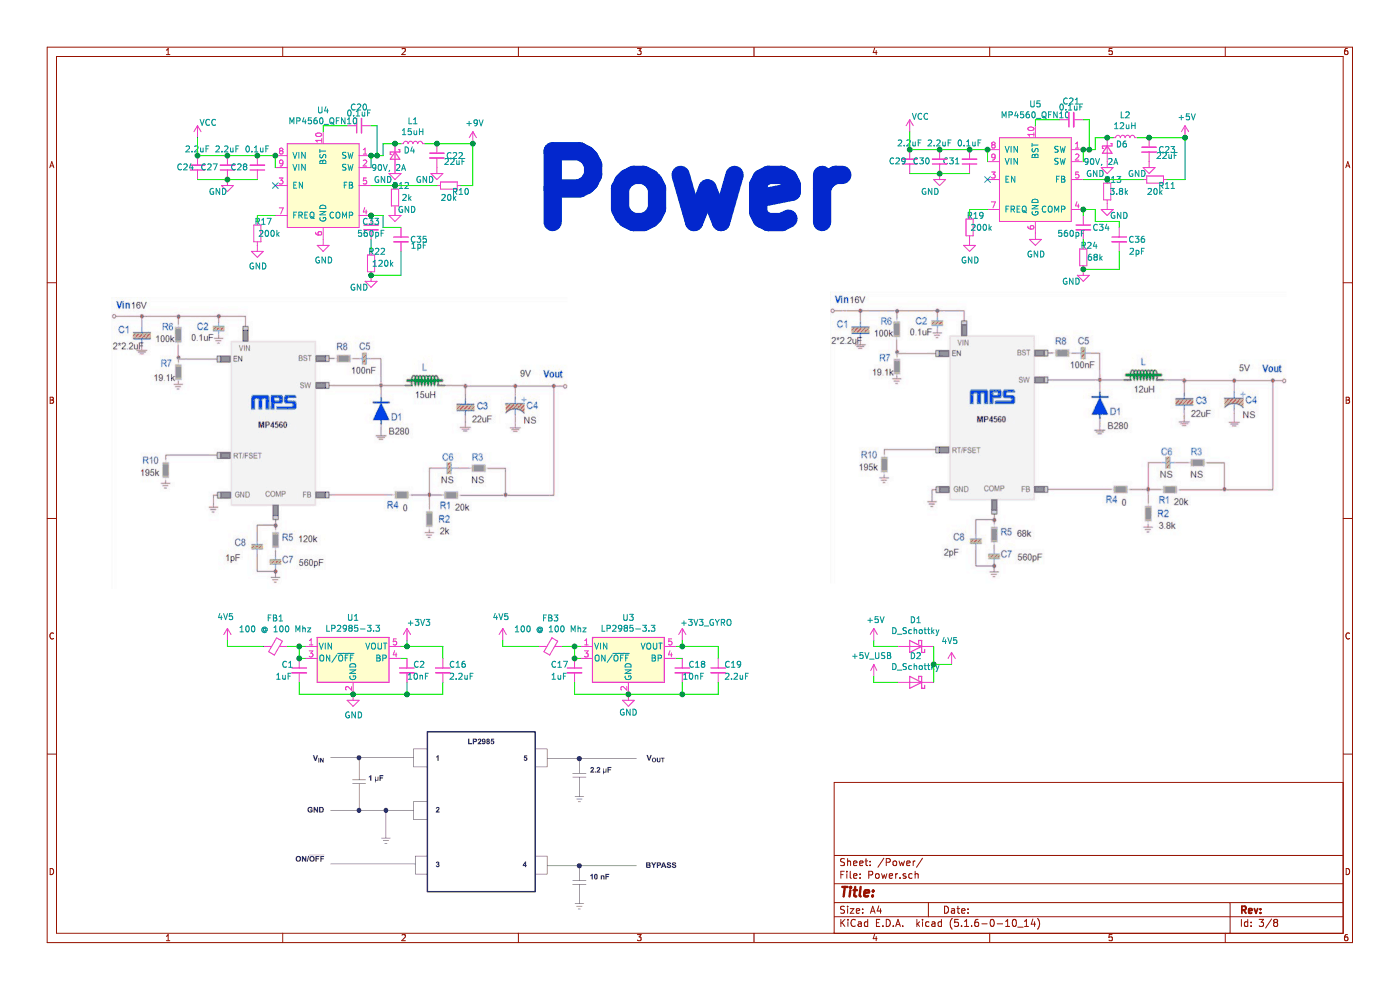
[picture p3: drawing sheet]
EESchema Schematic File Version 4
EELAYER 30 0
EELAYER END
$Descr A4 11693 8268
encoding utf-8
Sheet 3 8
Title ""
Date ""
Rev ""
Comp ""
Comment1 ""
Comment2 ""
Comment3 ""
Comment4 ""
$EndDescr
$Comp
L power:VCC #PWR?
U 1 1
P 1650 1150
AR Path="/609679B1" Ref="#PWR?"  Part="1" 
AR Path="/6094AC2B/609679B1" Ref="#PWR0101"  Part="1" 
F 0 "#PWR0101" H 1650 1000 50  0001 C CNN
F 1 "VCC" H 1665 1277 50  0000 L CNN
F 2 "" H 1650 1150 50  0001 C CNN
F 3 "" H 1650 1150 50  0001 C CNN
	1    1650 1150
	1    0    0    -1  
$EndComp
$Comp
L Device:C_Small C?
U 1 1
P 1650 1400
AR Path="/609679B7" Ref="C?"  Part="1" 
AR Path="/6094AC2B/609679B7" Ref="C24"  Part="1" 
F 0 "C24" H 1750 1400 50  0000 C CNN
F 1 "2.2uF" H 1650 1250 50  0000 C CNN
F 2 "Capacitor_SMD:C_0603_1608Metric" H 1650 1400 50  0001 C CNN
F 3 "~" H 1650 1400 50  0001 C CNN
	1    1650 1400
	-1   0    0    1   
$EndComp
$Comp
L Device:C_Small C?
U 1 1
P 3000 1050
AR Path="/609679BD" Ref="C?"  Part="1" 
AR Path="/6094AC2B/609679BD" Ref="C20"  Part="1" 
F 0 "C20" V 3150 1050 50  0000 C CNN
F 1 "0.1uF" V 3100 1050 50  0000 C CNN
F 2 "Capacitor_SMD:C_0402_1005Metric" H 3000 1050 50  0001 C CNN
F 3 "~" H 3000 1050 50  0001 C CNN
	1    3000 1050
	0    -1   -1   0   
$EndComp
$Comp
L power:GND #PWR?
U 1 1
P 1900 1500
AR Path="/609679C3" Ref="#PWR?"  Part="1" 
AR Path="/6094AC2B/609679C3" Ref="#PWR0102"  Part="1" 
F 0 "#PWR0102" H 1900 1250 50  0001 C CNN
F 1 "GND" H 1900 1400 50  0000 R CNN
F 2 "" H 1900 1500 50  0001 C CNN
F 3 "" H 1900 1500 50  0001 C CNN
	1    1900 1500
	1    0    0    -1  
$EndComp
$Comp
L Device:R_Small R?
U 1 1
P 2150 1950
AR Path="/609679C9" Ref="R?"  Part="1" 
AR Path="/6094AC2B/609679C9" Ref="R17"  Part="1" 
F 0 "R17" H 2200 2050 50  0000 C CNN
F 1 "200k" H 2250 1950 50  0000 C CNN
F 2 "Resistor_SMD:R_0402_1005Metric" H 2150 1950 50  0001 C CNN
F 3 "~" H 2150 1950 50  0001 C CNN
	1    2150 1950
	1    0    0    -1  
$EndComp
Wire Wire Line
	2150 1850 2150 1800
Wire Wire Line
	2150 1800 2300 1800
$Comp
L power:GND #PWR?
U 1 1
P 2150 2050
AR Path="/609679D1" Ref="#PWR?"  Part="1" 
AR Path="/6094AC2B/609679D1" Ref="#PWR0103"  Part="1" 
F 0 "#PWR0103" H 2150 1800 50  0001 C CNN
F 1 "GND" H 2155 1877 50  0000 C CNN
F 2 "" H 2150 2050 50  0001 C CNN
F 3 "" H 2150 2050 50  0001 C CNN
	1    2150 2050
	1    0    0    -1  
$EndComp
$Comp
L power:GND #PWR?
U 1 1
P 2700 2000
AR Path="/609679D7" Ref="#PWR?"  Part="1" 
AR Path="/6094AC2B/609679D7" Ref="#PWR0104"  Part="1" 
F 0 "#PWR0104" H 2700 1750 50  0001 C CNN
F 1 "GND" H 2705 1827 50  0000 C CNN
F 2 "" H 2700 2000 50  0001 C CNN
F 3 "" H 2700 2000 50  0001 C CNN
	1    2700 2000
	1    0    0    -1  
$EndComp
Wire Wire Line
	2700 1100 2700 1050
Wire Wire Line
	2700 1050 2900 1050
Wire Wire Line
	3100 1050 3150 1050
Wire Wire Line
	3150 1300 3100 1300
$Comp
L Device:L_Small L?
U 1 1
P 3450 1200
AR Path="/609679E1" Ref="L?"  Part="1" 
AR Path="/6094AC2B/609679E1" Ref="L1"  Part="1" 
F 0 "L1" V 3635 1200 50  0000 C CNN
F 1 "15uH" V 3544 1200 50  0000 C CNN
F 2 "Inductor_SMD:L_XGL4030" H 3450 1200 50  0001 C CNN
F 3 "~" H 3450 1200 50  0001 C CNN
	1    3450 1200
	0    -1   -1   0   
$EndComp
$Comp
L Device:D_Schottky_Small D?
U 1 1
P 3300 1300
AR Path="/609679E7" Ref="D?"  Part="1" 
AR Path="/6094AC2B/609679E7" Ref="D4"  Part="1" 
F 0 "D4" V 3254 1370 50  0000 L CNN
F 1 "90V, 2A" V 3400 1100 50  0000 L CNN
F 2 "Diode_SMD:D_SOD-123F" V 3300 1300 50  0001 C CNN
F 3 "~" V 3300 1300 50  0001 C CNN
	1    3300 1300
	0    1    1    0   
$EndComp
Wire Wire Line
	3300 1200 3350 1200
$Comp
L power:GND #PWR?
U 1 1
P 3300 1400
AR Path="/609679EE" Ref="#PWR?"  Part="1" 
AR Path="/6094AC2B/609679EE" Ref="#PWR0105"  Part="1" 
F 0 "#PWR0105" H 3300 1150 50  0001 C CNN
F 1 "GND" H 3200 1300 50  0000 C CNN
F 2 "" H 3300 1400 50  0001 C CNN
F 3 "" H 3300 1400 50  0001 C CNN
	1    3300 1400
	1    0    0    -1  
$EndComp
$Comp
L Device:C_Small C?
U 1 1
P 3650 1300
AR Path="/609679F4" Ref="C?"  Part="1" 
AR Path="/6094AC2B/609679F4" Ref="C22"  Part="1" 
F 0 "C22" H 3800 1300 50  0000 C CNN
F 1 "22uF" H 3800 1250 50  0000 C CNN
F 2 "Capacitor_SMD:C_0603_1608Metric" H 3650 1300 50  0001 C CNN
F 3 "~" H 3650 1300 50  0001 C CNN
	1    3650 1300
	1    0    0    -1  
$EndComp
Wire Wire Line
	3550 1200 3650 1200
$Comp
L power:GND #PWR?
U 1 1
P 3650 1400
AR Path="/609679FB" Ref="#PWR?"  Part="1" 
AR Path="/6094AC2B/609679FB" Ref="#PWR0106"  Part="1" 
F 0 "#PWR0106" H 3650 1150 50  0001 C CNN
F 1 "GND" H 3550 1300 50  0000 C CNN
F 2 "" H 3650 1400 50  0001 C CNN
F 3 "" H 3650 1400 50  0001 C CNN
	1    3650 1400
	1    0    0    -1  
$EndComp
Wire Wire Line
	3650 1200 3950 1200
Connection ~ 3650 1200
Wire Wire Line
	3150 1050 3150 1300
Wire Wire Line
	3150 1300 3200 1300
Wire Wire Line
	3200 1300 3200 1200
Wire Wire Line
	3200 1200 3300 1200
Connection ~ 3150 1300
Connection ~ 3300 1200
Wire Wire Line
	3950 1200 3950 1550
Wire Wire Line
	3950 1550 3850 1550
$Comp
L Device:R_Small R?
U 1 1
P 3300 1650
AR Path="/60967A0B" Ref="R?"  Part="1" 
AR Path="/6094AC2B/60967A0B" Ref="R12"  Part="1" 
F 0 "R12" H 3350 1750 50  0000 C CNN
F 1 "2k" H 3400 1650 50  0000 C CNN
F 2 "Resistor_SMD:R_0402_1005Metric" H 3300 1650 50  0001 C CNN
F 3 "~" H 3300 1650 50  0001 C CNN
	1    3300 1650
	1    0    0    -1  
$EndComp
Connection ~ 3300 1550
Wire Wire Line
	3300 1550 3100 1550
$Comp
L power:GND #PWR?
U 1 1
P 3300 1750
AR Path="/60967A13" Ref="#PWR?"  Part="1" 
AR Path="/6094AC2B/60967A13" Ref="#PWR0107"  Part="1" 
F 0 "#PWR0107" H 3300 1500 50  0001 C CNN
F 1 "GND" H 3400 1750 50  0000 C CNN
F 2 "" H 3300 1750 50  0001 C CNN
F 3 "" H 3300 1750 50  0001 C CNN
	1    3300 1750
	1    0    0    -1  
$EndComp
$Comp
L Device:C_Small C?
U 1 1
P 3100 1900
AR Path="/60967A19" Ref="C?"  Part="1" 
AR Path="/6094AC2B/60967A19" Ref="C33"  Part="1" 
F 0 "C33" H 3100 1950 50  0000 C CNN
F 1 "560pF" H 3100 1850 50  0000 C CNN
F 2 "Capacitor_SMD:C_0402_1005Metric" H 3100 1900 50  0001 C CNN
F 3 "~" H 3100 1900 50  0001 C CNN
	1    3100 1900
	1    0    0    -1  
$EndComp
$Comp
L Device:C_Small C?
U 1 1
P 3350 2000
AR Path="/60967A1F" Ref="C?"  Part="1" 
AR Path="/6094AC2B/60967A1F" Ref="C35"  Part="1" 
F 0 "C35" H 3500 2000 50  0000 C CNN
F 1 "1pF" H 3500 1950 50  0000 C CNN
F 2 "Capacitor_SMD:C_0402_1005Metric" H 3350 2000 50  0001 C CNN
F 3 "~" H 3350 2000 50  0001 C CNN
	1    3350 2000
	1    0    0    -1  
$EndComp
$Comp
L Device:R_Small R?
U 1 1
P 3100 2200
AR Path="/60967A25" Ref="R?"  Part="1" 
AR Path="/6094AC2B/60967A25" Ref="R22"  Part="1" 
F 0 "R22" H 3150 2300 50  0000 C CNN
F 1 "120k" H 3200 2200 50  0000 C CNN
F 2 "Resistor_SMD:R_0402_1005Metric" H 3100 2200 50  0001 C CNN
F 3 "~" H 3100 2200 50  0001 C CNN
	1    3100 2200
	1    0    0    -1  
$EndComp
Wire Wire Line
	3100 2100 3100 2000
$Comp
L power:GND #PWR?
U 1 1
P 3100 2300
AR Path="/60967A2C" Ref="#PWR?"  Part="1" 
AR Path="/6094AC2B/60967A2C" Ref="#PWR0108"  Part="1" 
F 0 "#PWR0108" H 3100 2050 50  0001 C CNN
F 1 "GND" H 3000 2200 50  0000 C CNN
F 2 "" H 3100 2300 50  0001 C CNN
F 3 "" H 3100 2300 50  0001 C CNN
	1    3100 2300
	1    0    0    -1  
$EndComp
Wire Wire Line
	3100 2300 3350 2300
Wire Wire Line
	3350 2300 3350 2100
Connection ~ 3100 2300
Wire Wire Line
	3100 1800 3200 1800
Wire Wire Line
	3200 1800 3200 1900
Wire Wire Line
	3200 1900 3350 1900
$Comp
L Device:R_Small R?
U 1 1
P 3750 1550
AR Path="/60967A3A" Ref="R?"  Part="1" 
AR Path="/6094AC2B/60967A3A" Ref="R10"  Part="1" 
F 0 "R10" V 3800 1650 50  0000 C CNN
F 1 "20k" V 3850 1550 50  0000 C CNN
F 2 "Resistor_SMD:R_0402_1005Metric" H 3750 1550 50  0001 C CNN
F 3 "~" H 3750 1550 50  0001 C CNN
	1    3750 1550
	0    1    1    0   
$EndComp
Wire Wire Line
	3650 1550 3300 1550
Wire Wire Line
	1650 1300 1650 1150
$Comp
L Device:C_Small C?
U 1 1
P 1900 1400
AR Path="/60967A42" Ref="C?"  Part="1" 
AR Path="/6094AC2B/60967A42" Ref="C27"  Part="1" 
F 0 "C27" H 2050 1400 50  0000 C CNN
F 1 "2.2uF" H 1900 1250 50  0000 C CNN
F 2 "Capacitor_SMD:C_0603_1608Metric" H 1900 1400 50  0001 C CNN
F 3 "~" H 1900 1400 50  0001 C CNN
	1    1900 1400
	-1   0    0    1   
$EndComp
$Comp
L Device:C_Small C?
U 1 1
P 2150 1400
AR Path="/60967A48" Ref="C?"  Part="1" 
AR Path="/6094AC2B/60967A48" Ref="C28"  Part="1" 
F 0 "C28" H 2300 1400 50  0000 C CNN
F 1 "0.1uF" H 2150 1250 50  0000 C CNN
F 2 "Capacitor_SMD:C_0402_1005Metric" H 2150 1400 50  0001 C CNN
F 3 "~" H 2150 1400 50  0001 C CNN
	1    2150 1400
	-1   0    0    1   
$EndComp
Wire Wire Line
	1650 1500 1900 1500
Connection ~ 1900 1500
Wire Wire Line
	1900 1500 2150 1500
$Comp
L power:+9V #PWR?
U 1 1
P 3950 1200
AR Path="/60967A51" Ref="#PWR?"  Part="1" 
AR Path="/6094AC2B/60967A51" Ref="#PWR0109"  Part="1" 
F 0 "#PWR0109" H 3950 1050 50  0001 C CNN
F 1 "+9V" H 3965 1373 50  0000 C CNN
F 2 "" H 3950 1200 50  0001 C CNN
F 3 "" H 3950 1200 50  0001 C CNN
	1    3950 1200
	1    0    0    -1  
$EndComp
Connection ~ 3950 1200
Connection ~ 1650 1300
Connection ~ 1900 1300
Wire Wire Line
	1650 1300 1900 1300
Wire Wire Line
	1900 1300 2150 1300
Wire Wire Line
	9050 2000 9050 2050
Wire Wire Line
	7850 1250 8100 1250
Connection ~ 7850 1250
Wire Wire Line
	7600 1250 7850 1250
Connection ~ 7600 1250
Wire Wire Line
	7850 1450 8100 1450
Connection ~ 7850 1450
Wire Wire Line
	7600 1450 7850 1450
Wire Wire Line
	7600 1250 7600 1100
$Comp
L Device:C_Small C?
U 1 1
P 8100 1350
AR Path="/60967A9B" Ref="C?"  Part="1" 
AR Path="/6094AC2B/60967A9B" Ref="C31"  Part="1" 
F 0 "C31" H 8250 1350 50  0000 C CNN
F 1 "0.1uF" H 8100 1200 50  0000 C CNN
F 2 "Capacitor_SMD:C_0402_1005Metric" H 8100 1350 50  0001 C CNN
F 3 "~" H 8100 1350 50  0001 C CNN
	1    8100 1350
	-1   0    0    1   
$EndComp
$Comp
L Device:C_Small C?
U 1 1
P 7850 1350
AR Path="/60967AA1" Ref="C?"  Part="1" 
AR Path="/6094AC2B/60967AA1" Ref="C30"  Part="1" 
F 0 "C30" H 8000 1350 50  0000 C CNN
F 1 "2.2uF" H 7850 1200 50  0000 C CNN
F 2 "Capacitor_SMD:C_0603_1608Metric" H 7850 1350 50  0001 C CNN
F 3 "~" H 7850 1350 50  0001 C CNN
	1    7850 1350
	-1   0    0    1   
$EndComp
Connection ~ 9050 2250
Wire Wire Line
	9350 2250 9050 2250
Wire Wire Line
	9350 2100 9350 2250
Wire Wire Line
	9350 1850 9350 1900
Wire Wire Line
	9150 1850 9350 1850
Wire Wire Line
	9150 1750 9150 1850
Wire Wire Line
	9050 1750 9150 1750
$Comp
L Device:C_Small C?
U 1 1
P 9350 2000
AR Path="/60967AAE" Ref="C?"  Part="1" 
AR Path="/6094AC2B/60967AAE" Ref="C36"  Part="1" 
F 0 "C36" H 9500 2000 50  0000 C CNN
F 1 "2pF" H 9500 1900 50  0000 C CNN
F 2 "Capacitor_SMD:C_0402_1005Metric" H 9350 2000 50  0001 C CNN
F 3 "~" H 9350 2000 50  0001 C CNN
	1    9350 2000
	1    0    0    -1  
$EndComp
Wire Wire Line
	9050 1800 9050 1750
Connection ~ 9900 1150
$Comp
L power:+5V #PWR?
U 1 1
P 9900 1150
AR Path="/60967AB6" Ref="#PWR?"  Part="1" 
AR Path="/6094AC2B/60967AB6" Ref="#PWR0112"  Part="1" 
F 0 "#PWR0112" H 9900 1000 50  0001 C CNN
F 1 "+5V" H 9915 1323 50  0000 C CNN
F 2 "" H 9900 1150 50  0001 C CNN
F 3 "" H 9900 1150 50  0001 C CNN
	1    9900 1150
	1    0    0    -1  
$EndComp
Wire Wire Line
	9750 1500 9900 1500
Connection ~ 9250 1500
Wire Wire Line
	9550 1500 9250 1500
Wire Wire Line
	9250 1500 9050 1500
$Comp
L Device:R_Small R?
U 1 1
P 9650 1500
AR Path="/60967AC0" Ref="R?"  Part="1" 
AR Path="/6094AC2B/60967AC0" Ref="R11"  Part="1" 
F 0 "R11" V 9700 1600 50  0000 C CNN
F 1 "20k" V 9750 1500 50  0000 C CNN
F 2 "Resistor_SMD:R_0402_1005Metric" H 9650 1500 50  0001 C CNN
F 3 "~" H 9650 1500 50  0001 C CNN
	1    9650 1500
	0    1    1    0   
$EndComp
$Comp
L power:GND #PWR?
U 1 1
P 9050 2250
AR Path="/60967AC6" Ref="#PWR?"  Part="1" 
AR Path="/6094AC2B/60967AC6" Ref="#PWR0113"  Part="1" 
F 0 "#PWR0113" H 9050 2000 50  0001 C CNN
F 1 "GND" H 8950 2150 50  0000 C CNN
F 2 "" H 9050 2250 50  0001 C CNN
F 3 "" H 9050 2250 50  0001 C CNN
	1    9050 2250
	1    0    0    -1  
$EndComp
$Comp
L Device:R_Small R?
U 1 1
P 9050 2150
AR Path="/60967ACC" Ref="R?"  Part="1" 
AR Path="/6094AC2B/60967ACC" Ref="R24"  Part="1" 
F 0 "R24" H 9100 2250 50  0000 C CNN
F 1 "68k" H 9150 2150 50  0000 C CNN
F 2 "Resistor_SMD:R_0402_1005Metric" H 9050 2150 50  0001 C CNN
F 3 "~" H 9050 2150 50  0001 C CNN
	1    9050 2150
	1    0    0    -1  
$EndComp
$Comp
L Device:C_Small C?
U 1 1
P 9050 1900
AR Path="/60967AD2" Ref="C?"  Part="1" 
AR Path="/6094AC2B/60967AD2" Ref="C34"  Part="1" 
F 0 "C34" H 9200 1900 50  0000 C CNN
F 1 "560pF" H 8950 1850 50  0000 C CNN
F 2 "Capacitor_SMD:C_0402_1005Metric" H 9050 1900 50  0001 C CNN
F 3 "~" H 9050 1900 50  0001 C CNN
	1    9050 1900
	1    0    0    -1  
$EndComp
$Comp
L power:GND #PWR?
U 1 1
P 9250 1700
AR Path="/60967AD8" Ref="#PWR?"  Part="1" 
AR Path="/6094AC2B/60967AD8" Ref="#PWR0114"  Part="1" 
F 0 "#PWR0114" H 9250 1450 50  0001 C CNN
F 1 "GND" H 9350 1600 50  0000 C CNN
F 2 "" H 9250 1700 50  0001 C CNN
F 3 "" H 9250 1700 50  0001 C CNN
	1    9250 1700
	1    0    0    -1  
$EndComp
$Comp
L Device:R_Small R?
U 1 1
P 9250 1600
AR Path="/60967ADE" Ref="R?"  Part="1" 
AR Path="/6094AC2B/60967ADE" Ref="R13"  Part="1" 
F 0 "R13" H 9300 1700 50  0000 C CNN
F 1 "3.8k" H 9350 1600 50  0000 C CNN
F 2 "Resistor_SMD:R_0402_1005Metric" H 9250 1600 50  0001 C CNN
F 3 "~" H 9250 1600 50  0001 C CNN
	1    9250 1600
	1    0    0    -1  
$EndComp
Wire Wire Line
	9900 1150 9900 1500
Connection ~ 9250 1150
Wire Wire Line
	9150 1150 9250 1150
Wire Wire Line
	9250 1150 9300 1150
Connection ~ 9100 1250
Wire Wire Line
	9100 1250 9150 1250
Wire Wire Line
	9100 1250 9050 1250
Wire Wire Line
	9150 1250 9150 1150
Wire Wire Line
	9100 1000 9100 1250
Connection ~ 9600 1150
Wire Wire Line
	9600 1150 9900 1150
Wire Wire Line
	9500 1150 9600 1150
$Comp
L power:GND #PWR?
U 1 1
P 9600 1350
AR Path="/60967AF0" Ref="#PWR?"  Part="1" 
AR Path="/6094AC2B/60967AF0" Ref="#PWR0115"  Part="1" 
F 0 "#PWR0115" H 9600 1100 50  0001 C CNN
F 1 "GND" H 9500 1250 50  0000 C CNN
F 2 "" H 9600 1350 50  0001 C CNN
F 3 "" H 9600 1350 50  0001 C CNN
	1    9600 1350
	1    0    0    -1  
$EndComp
$Comp
L Device:C_Small C?
U 1 1
P 9600 1250
AR Path="/60967AF6" Ref="C?"  Part="1" 
AR Path="/6094AC2B/60967AF6" Ref="C23"  Part="1" 
F 0 "C23" H 9750 1250 50  0000 C CNN
F 1 "22uF" H 9750 1200 50  0000 C CNN
F 2 "Capacitor_SMD:C_0603_1608Metric" H 9600 1250 50  0001 C CNN
F 3 "~" H 9600 1250 50  0001 C CNN
	1    9600 1250
	1    0    0    -1  
$EndComp
$Comp
L power:GND #PWR?
U 1 1
P 9250 1350
AR Path="/60967AFC" Ref="#PWR?"  Part="1" 
AR Path="/6094AC2B/60967AFC" Ref="#PWR0116"  Part="1" 
F 0 "#PWR0116" H 9250 1100 50  0001 C CNN
F 1 "GND" H 9150 1250 50  0000 C CNN
F 2 "" H 9250 1350 50  0001 C CNN
F 3 "" H 9250 1350 50  0001 C CNN
	1    9250 1350
	1    0    0    -1  
$EndComp
$Comp
L Device:D_Schottky_Small D?
U 1 1
P 9250 1250
AR Path="/60967B02" Ref="D?"  Part="1" 
AR Path="/6094AC2B/60967B02" Ref="D6"  Part="1" 
F 0 "D6" V 9204 1320 50  0000 L CNN
F 1 "90V, 2A" V 9350 1050 50  0000 L CNN
F 2 "Diode_SMD:D_SOD-123F" V 9250 1250 50  0001 C CNN
F 3 "~" V 9250 1250 50  0001 C CNN
	1    9250 1250
	0    1    1    0   
$EndComp
$Comp
L Device:L_Small L?
U 1 1
P 9400 1150
AR Path="/60967B08" Ref="L?"  Part="1" 
AR Path="/6094AC2B/60967B08" Ref="L2"  Part="1" 
F 0 "L2" V 9585 1150 50  0000 C CNN
F 1 "12uH" V 9494 1150 50  0000 C CNN
F 2 "Inductor_SMD:L_XGL4030" H 9400 1150 50  0001 C CNN
F 3 "~" H 9400 1150 50  0001 C CNN
	1    9400 1150
	0    -1   -1   0   
$EndComp
Wire Wire Line
	9050 1000 9100 1000
Wire Wire Line
	8650 1000 8850 1000
Wire Wire Line
	8650 1050 8650 1000
$Comp
L power:GND #PWR?
U 1 1
P 8650 1950
AR Path="/60967B11" Ref="#PWR?"  Part="1" 
AR Path="/6094AC2B/60967B11" Ref="#PWR0117"  Part="1" 
F 0 "#PWR0117" H 8650 1700 50  0001 C CNN
F 1 "GND" H 8655 1777 50  0000 C CNN
F 2 "" H 8650 1950 50  0001 C CNN
F 3 "" H 8650 1950 50  0001 C CNN
	1    8650 1950
	1    0    0    -1  
$EndComp
$Comp
L power:GND #PWR?
U 1 1
P 8100 2000
AR Path="/60967B17" Ref="#PWR?"  Part="1" 
AR Path="/6094AC2B/60967B17" Ref="#PWR0118"  Part="1" 
F 0 "#PWR0118" H 8100 1750 50  0001 C CNN
F 1 "GND" H 8105 1827 50  0000 C CNN
F 2 "" H 8100 2000 50  0001 C CNN
F 3 "" H 8100 2000 50  0001 C CNN
	1    8100 2000
	1    0    0    -1  
$EndComp
Wire Wire Line
	8100 1750 8250 1750
Wire Wire Line
	8100 1800 8100 1750
$Comp
L Device:R_Small R?
U 1 1
P 8100 1900
AR Path="/60967B1F" Ref="R?"  Part="1" 
AR Path="/6094AC2B/60967B1F" Ref="R19"  Part="1" 
F 0 "R19" H 8150 2000 50  0000 C CNN
F 1 "200k" H 8200 1900 50  0000 C CNN
F 2 "Resistor_SMD:R_0402_1005Metric" H 8100 1900 50  0001 C CNN
F 3 "~" H 8100 1900 50  0001 C CNN
	1    8100 1900
	1    0    0    -1  
$EndComp
$Comp
L power:GND #PWR?
U 1 1
P 7850 1450
AR Path="/60967B25" Ref="#PWR?"  Part="1" 
AR Path="/6094AC2B/60967B25" Ref="#PWR0119"  Part="1" 
F 0 "#PWR0119" H 7850 1200 50  0001 C CNN
F 1 "GND" H 7850 1300 50  0000 R CNN
F 2 "" H 7850 1450 50  0001 C CNN
F 3 "" H 7850 1450 50  0001 C CNN
	1    7850 1450
	1    0    0    -1  
$EndComp
$Comp
L Device:C_Small C?
U 1 1
P 8950 1000
AR Path="/60967B2B" Ref="C?"  Part="1" 
AR Path="/6094AC2B/60967B2B" Ref="C21"  Part="1" 
F 0 "C21" V 9100 1000 50  0000 C CNN
F 1 "0.1uF" V 9050 1000 50  0000 C CNN
F 2 "Capacitor_SMD:C_0402_1005Metric" H 8950 1000 50  0001 C CNN
F 3 "~" H 8950 1000 50  0001 C CNN
	1    8950 1000
	0    -1   -1   0   
$EndComp
$Comp
L Device:C_Small C?
U 1 1
P 7600 1350
AR Path="/60967B31" Ref="C?"  Part="1" 
AR Path="/6094AC2B/60967B31" Ref="C29"  Part="1" 
F 0 "C29" H 7700 1350 50  0000 C CNN
F 1 "2.2uF" H 7600 1200 50  0000 C CNN
F 2 "Capacitor_SMD:C_0603_1608Metric" H 7600 1350 50  0001 C CNN
F 3 "~" H 7600 1350 50  0001 C CNN
	1    7600 1350
	-1   0    0    1   
$EndComp
$Comp
L power:VCC #PWR?
U 1 1
P 7600 1100
AR Path="/60967B37" Ref="#PWR?"  Part="1" 
AR Path="/6094AC2B/60967B37" Ref="#PWR0120"  Part="1" 
F 0 "#PWR0120" H 7600 950 50  0001 C CNN
F 1 "VCC" H 7615 1227 50  0000 L CNN
F 2 "" H 7600 1100 50  0001 C CNN
F 3 "" H 7600 1100 50  0001 C CNN
	1    7600 1100
	1    0    0    -1  
$EndComp
$Comp
L Regulator_Linear:LP2985-3.3 U?
U 1 1
P 2950 5500
AR Path="/6097D1E9" Ref="U?"  Part="1" 
AR Path="/6094AC2B/6097D1E9" Ref="U1"  Part="1" 
F 0 "U1" H 2950 5842 50  0000 C CNN
F 1 "LP2985-3.3" H 2950 5751 50  0000 C CNN
F 2 "Package_TO_SOT_SMD:SOT-23-5" H 2950 5825 50  0001 C CNN
F 3 "http://www.ti.com/lit/ds/symlink/lp2985.pdf" H 2950 5500 50  0001 C CNN
	1    2950 5500
	1    0    0    -1  
$EndComp
Wire Wire Line
	2500 5400 2550 5400
Wire Wire Line
	2550 5500 2500 5500
Wire Wire Line
	2500 5500 2500 5400
Connection ~ 2500 5400
$Comp
L power:GND #PWR?
U 1 1
P 2950 5800
AR Path="/6097D1F3" Ref="#PWR?"  Part="1" 
AR Path="/6094AC2B/6097D1F3" Ref="#PWR0121"  Part="1" 
F 0 "#PWR0121" H 2950 5550 50  0001 C CNN
F 1 "GND" H 2955 5627 50  0000 C CNN
F 2 "" H 2950 5800 50  0001 C CNN
F 3 "" H 2950 5800 50  0001 C CNN
	1    2950 5800
	1    0    0    -1  
$EndComp
$Comp
L Device:C_Small C?
U 1 1
P 2500 5600
AR Path="/6097D1F9" Ref="C?"  Part="1" 
AR Path="/6094AC2B/6097D1F9" Ref="C1"  Part="1" 
F 0 "C1" H 2350 5650 50  0000 L CNN
F 1 "1uF" H 2300 5550 50  0000 L CNN
F 2 "Capacitor_SMD:C_0402_1005Metric" H 2500 5600 50  0001 C CNN
F 3 "~" H 2500 5600 50  0001 C CNN
	1    2500 5600
	1    0    0    -1  
$EndComp
Connection ~ 2500 5500
Wire Wire Line
	2500 5700 2500 5800
Wire Wire Line
	2500 5800 2950 5800
Connection ~ 2950 5800
$Comp
L Device:C_Small C?
U 1 1
P 3400 5600
AR Path="/6097D203" Ref="C?"  Part="1" 
AR Path="/6094AC2B/6097D203" Ref="C2"  Part="1" 
F 0 "C2" H 3450 5650 50  0000 L CNN
F 1 "10nF" H 3400 5550 50  0000 L CNN
F 2 "Capacitor_SMD:C_0402_1005Metric" H 3400 5600 50  0001 C CNN
F 3 "~" H 3400 5600 50  0001 C CNN
	1    3400 5600
	1    0    0    -1  
$EndComp
Wire Wire Line
	2950 5800 3400 5800
Wire Wire Line
	3400 5800 3400 5700
Wire Wire Line
	3350 5500 3400 5500
$Comp
L power:+3V3 #PWR?
U 1 1
P 3400 5350
AR Path="/6097D20C" Ref="#PWR?"  Part="1" 
AR Path="/6094AC2B/6097D20C" Ref="#PWR0123"  Part="1" 
F 0 "#PWR0123" H 3400 5200 50  0001 C CNN
F 1 "+3V3" H 3500 5500 50  0000 C CNN
F 2 "" H 3400 5350 50  0001 C CNN
F 3 "" H 3400 5350 50  0001 C CNN
	1    3400 5350
	1    0    0    -1  
$EndComp
Wire Wire Line
	3350 5400 3400 5400
Wire Wire Line
	3400 5400 3400 5350
$Comp
L Device:C_Small C?
U 1 1
P 3700 5600
AR Path="/6097D214" Ref="C?"  Part="1" 
AR Path="/6094AC2B/6097D214" Ref="C16"  Part="1" 
F 0 "C16" H 3750 5650 50  0000 L CNN
F 1 "2.2uF" H 3750 5550 50  0000 L CNN
F 2 "Capacitor_SMD:C_0402_1005Metric" H 3700 5600 50  0001 C CNN
F 3 "~" H 3700 5600 50  0001 C CNN
	1    3700 5600
	1    0    0    -1  
$EndComp
Wire Wire Line
	3400 5400 3700 5400
Wire Wire Line
	3700 5400 3700 5500
Connection ~ 3400 5400
Wire Wire Line
	3700 5700 3700 5800
Wire Wire Line
	3700 5800 3400 5800
Connection ~ 3400 5800
$Comp
L Device:Ferrite_Bead_Small FB?
U 1 1
P 2300 5400
AR Path="/6097D220" Ref="FB?"  Part="1" 
AR Path="/6094AC2B/6097D220" Ref="FB1"  Part="1" 
F 0 "FB1" V 2063 5400 50  0000 C CNN
F 1 "100 @ 100 Mhz" V 2154 5400 50  0000 C CNN
F 2 "Inductor_SMD:L_0603_1608Metric" V 2230 5400 50  0001 C CNN
F 3 "~" H 2300 5400 50  0001 C CNN
	1    2300 5400
	0    1    1    0   
$EndComp
Wire Wire Line
	2400 5400 2500 5400
Wire Wire Line
	1900 5350 1900 5400
Wire Wire Line
	1900 5400 2200 5400
$Comp
L Device:D_Schottky D?
U 1 1
P 7650 5400
AR Path="/6097D229" Ref="D?"  Part="1" 
AR Path="/6094AC2B/6097D229" Ref="D1"  Part="1" 
F 0 "D1" H 7650 5183 50  0000 C CNN
F 1 "D_Schottky" H 7650 5274 50  0000 C CNN
F 2 "Footprints:SBR3U30P1-7" H 7650 5400 50  0001 C CNN
F 3 "~" H 7650 5400 50  0001 C CNN
	1    7650 5400
	-1   0    0    1   
$EndComp
$Comp
L power:+5V_USB #PWR?
U 1 1
P 7300 5650
AR Path="/6097D22F" Ref="#PWR?"  Part="1" 
AR Path="/6094AC2B/6097D22F" Ref="#PWR0124"  Part="1" 
F 0 "#PWR0124" H 7300 5550 50  0001 C CNN
F 1 "+5V_USB" H 7282 5823 50  0000 C CNN
F 2 "" H 7300 5650 50  0001 C CNN
F 3 "" H 7300 5650 50  0001 C CNN
	1    7300 5650
	1    0    0    -1  
$EndComp
Wire Wire Line
	7300 5350 7300 5400
Wire Wire Line
	7300 5400 7500 5400
$Comp
L power:4V5 #PWR?
U 1 1
P 7950 5600
AR Path="/6097D237" Ref="#PWR?"  Part="1" 
AR Path="/6094AC2B/6097D237" Ref="#PWR0125"  Part="1" 
F 0 "#PWR0125" H 8125 5675 50  0001 C CNN
F 1 "4V5" H 7935 5848 50  0000 C CNN
F 2 "" H 7950 5600 50  0001 C CNN
F 3 "" H 7950 5600 50  0001 C CNN
	1    7950 5600
	1    0    0    -1  
$EndComp
$Comp
L Device:D_Schottky D?
U 1 1
P 7650 5700
AR Path="/6097D23D" Ref="D?"  Part="1" 
AR Path="/6094AC2B/6097D23D" Ref="D2"  Part="1" 
F 0 "D2" H 7650 5483 50  0000 C CNN
F 1 "D_Schottky" H 7650 5574 50  0000 C CNN
F 2 "Footprints:SBR3U30P1-7" H 7650 5700 50  0001 C CNN
F 3 "~" H 7650 5700 50  0001 C CNN
	1    7650 5700
	-1   0    0    1   
$EndComp
Wire Wire Line
	7300 5650 7300 5700
Wire Wire Line
	7300 5700 7500 5700
Wire Wire Line
	7800 5400 7800 5550
Wire Wire Line
	7800 5550 7950 5550
Wire Wire Line
	7800 5700 7800 5550
Connection ~ 7800 5550
$Comp
L power:+5V #PWR?
U 1 1
P 7300 5350
AR Path="/6097D249" Ref="#PWR?"  Part="1" 
AR Path="/6094AC2B/6097D249" Ref="#PWR0126"  Part="1" 
F 0 "#PWR0126" H 7300 5200 50  0001 C CNN
F 1 "+5V" H 7315 5523 50  0000 C CNN
F 2 "" H 7300 5350 50  0001 C CNN
F 3 "" H 7300 5350 50  0001 C CNN
	1    7300 5350
	1    0    0    -1  
$EndComp
$Comp
L power:4V5 #PWR?
U 1 1
P 1900 5400
AR Path="/6097D24F" Ref="#PWR?"  Part="1" 
AR Path="/6094AC2B/6097D24F" Ref="#PWR0127"  Part="1" 
F 0 "#PWR0127" H 2075 5475 50  0001 C CNN
F 1 "4V5" H 1885 5648 50  0000 C CNN
F 2 "" H 1900 5400 50  0001 C CNN
F 3 "" H 1900 5400 50  0001 C CNN
	1    1900 5400
	1    0    0    -1  
$EndComp
$Comp
L Regulator_Linear:LP2985-3.3 U?
U 1 1
P 5250 5500
AR Path="/6097D255" Ref="U?"  Part="1" 
AR Path="/6094AC2B/6097D255" Ref="U3"  Part="1" 
F 0 "U3" H 5250 5842 50  0000 C CNN
F 1 "LP2985-3.3" H 5250 5751 50  0000 C CNN
F 2 "Package_TO_SOT_SMD:SOT-23-5" H 5250 5825 50  0001 C CNN
F 3 "http://www.ti.com/lit/ds/symlink/lp2985.pdf" H 5250 5500 50  0001 C CNN
	1    5250 5500
	1    0    0    -1  
$EndComp
Wire Wire Line
	4800 5400 4850 5400
Wire Wire Line
	4850 5500 4800 5500
Wire Wire Line
	4800 5500 4800 5400
Connection ~ 4800 5400
$Comp
L power:GND #PWR?
U 1 1
P 5250 5800
AR Path="/6097D25F" Ref="#PWR?"  Part="1" 
AR Path="/6094AC2B/6097D25F" Ref="#PWR0128"  Part="1" 
F 0 "#PWR0128" H 5250 5550 50  0001 C CNN
F 1 "GND" H 5250 5650 50  0000 C CNN
F 2 "" H 5250 5800 50  0001 C CNN
F 3 "" H 5250 5800 50  0001 C CNN
	1    5250 5800
	1    0    0    -1  
$EndComp
$Comp
L Device:C_Small C?
U 1 1
P 4800 5600
AR Path="/6097D265" Ref="C?"  Part="1" 
AR Path="/6094AC2B/6097D265" Ref="C17"  Part="1" 
F 0 "C17" H 4600 5650 50  0000 L CNN
F 1 "1uF" H 4600 5550 50  0000 L CNN
F 2 "Capacitor_SMD:C_0402_1005Metric" H 4800 5600 50  0001 C CNN
F 3 "~" H 4800 5600 50  0001 C CNN
	1    4800 5600
	1    0    0    -1  
$EndComp
Connection ~ 4800 5500
Wire Wire Line
	4800 5700 4800 5800
Wire Wire Line
	4800 5800 5250 5800
Connection ~ 5250 5800
$Comp
L Device:C_Small C?
U 1 1
P 5700 5600
AR Path="/6097D26F" Ref="C?"  Part="1" 
AR Path="/6094AC2B/6097D26F" Ref="C18"  Part="1" 
F 0 "C18" H 5750 5650 50  0000 L CNN
F 1 "10nF" H 5700 5550 50  0000 L CNN
F 2 "Capacitor_SMD:C_0402_1005Metric" H 5700 5600 50  0001 C CNN
F 3 "~" H 5700 5600 50  0001 C CNN
	1    5700 5600
	1    0    0    -1  
$EndComp
Wire Wire Line
	5250 5800 5700 5800
Wire Wire Line
	5700 5800 5700 5700
Wire Wire Line
	5650 5500 5700 5500
Wire Wire Line
	5650 5400 5700 5400
Wire Wire Line
	5700 5400 5700 5350
$Comp
L Device:C_Small C?
U 1 1
P 6000 5600
AR Path="/6097D27A" Ref="C?"  Part="1" 
AR Path="/6094AC2B/6097D27A" Ref="C19"  Part="1" 
F 0 "C19" H 6050 5650 50  0000 L CNN
F 1 "2.2uF" H 6050 5550 50  0000 L CNN
F 2 "Capacitor_SMD:C_0402_1005Metric" H 6000 5600 50  0001 C CNN
F 3 "~" H 6000 5600 50  0001 C CNN
	1    6000 5600
	1    0    0    -1  
$EndComp
Wire Wire Line
	5700 5400 6000 5400
Wire Wire Line
	6000 5400 6000 5500
Connection ~ 5700 5400
Wire Wire Line
	6000 5700 6000 5800
Wire Wire Line
	6000 5800 5700 5800
Connection ~ 5700 5800
$Comp
L Device:Ferrite_Bead_Small FB?
U 1 1
P 4600 5400
AR Path="/6097D286" Ref="FB?"  Part="1" 
AR Path="/6094AC2B/6097D286" Ref="FB3"  Part="1" 
F 0 "FB3" V 4363 5400 50  0000 C CNN
F 1 "100 @ 100 Mhz" V 4454 5400 50  0000 C CNN
F 2 "Inductor_SMD:L_0603_1608Metric" V 4530 5400 50  0001 C CNN
F 3 "~" H 4600 5400 50  0001 C CNN
	1    4600 5400
	0    1    1    0   
$EndComp
Wire Wire Line
	4700 5400 4800 5400
Wire Wire Line
	4200 5350 4200 5400
Wire Wire Line
	4200 5400 4500 5400
$Comp
L power:4V5 #PWR?
U 1 1
P 4200 5400
AR Path="/6097D28F" Ref="#PWR?"  Part="1" 
AR Path="/6094AC2B/6097D28F" Ref="#PWR0129"  Part="1" 
F 0 "#PWR0129" H 4375 5475 50  0001 C CNN
F 1 "4V5" H 4185 5648 50  0000 C CNN
F 2 "" H 4200 5400 50  0001 C CNN
F 3 "" H 4200 5400 50  0001 C CNN
	1    4200 5400
	1    0    0    -1  
$EndComp
Wire Wire Line
	2150 1300 2300 1300
Connection ~ 2150 1300
NoConn ~ 2300 1550
Wire Wire Line
	8100 1250 8250 1250
Connection ~ 8100 1250
NoConn ~ 8250 1500
$Comp
L Regulator_Switching:MP4560_QFN10 U4
U 1 1
P 2700 1550
F 0 "U4" H 2700 2181 50  0000 C CNN
F 1 "MP4560_QFN10" H 2700 2090 50  0000 C CNN
F 2 "Package_DFN_QFN:DFN-10-1EP_3x3mm_P0.5mm_EP1.7x2.5mm" H 2700 1850 50  0001 C CNN
F 3 "" H 2700 1850 50  0001 C CNN
	1    2700 1550
	1    0    0    -1  
$EndComp
Connection ~ 3100 1800
Wire Wire Line
	2300 1400 2300 1300
Connection ~ 2300 1300
Wire Wire Line
	3100 1400 3100 1300
Connection ~ 3100 1300
$Comp
L Regulator_Switching:MP4560_QFN10 U5
U 1 1
P 8650 1500
F 0 "U5" H 8650 2131 50  0000 C CNN
F 1 "MP4560_QFN10" H 8650 2040 50  0000 C CNN
F 2 "Package_DFN_QFN:DFN-10-1EP_3x3mm_P0.5mm_EP1.7x2.5mm" H 8650 1800 50  0001 C CNN
F 3 "" H 8650 1800 50  0001 C CNN
	1    8650 1500
	1    0    0    -1  
$EndComp
Connection ~ 9050 1750
Wire Wire Line
	8250 1350 8250 1250
Connection ~ 8250 1250
Wire Wire Line
	9050 1350 9050 1250
Connection ~ 9050 1250
$Comp
L power:+3V3_GYRO #PWR1
U 1 1
P 5700 5350
F 0 "#PWR1" H 5700 5250 50  0001 C CNN
F 1 "+3V3_GYRO" H 5900 5500 50  0000 C CNN
F 2 "" H 5700 5250 50  0001 C CNN
F 3 "" H 5700 5250 50  0001 C CNN
	1    5700 5350
	1    0    0    -1  
$EndComp
Text Notes 4400 1950 0    591  ~ 118
Power
$EndSCHEMATC
